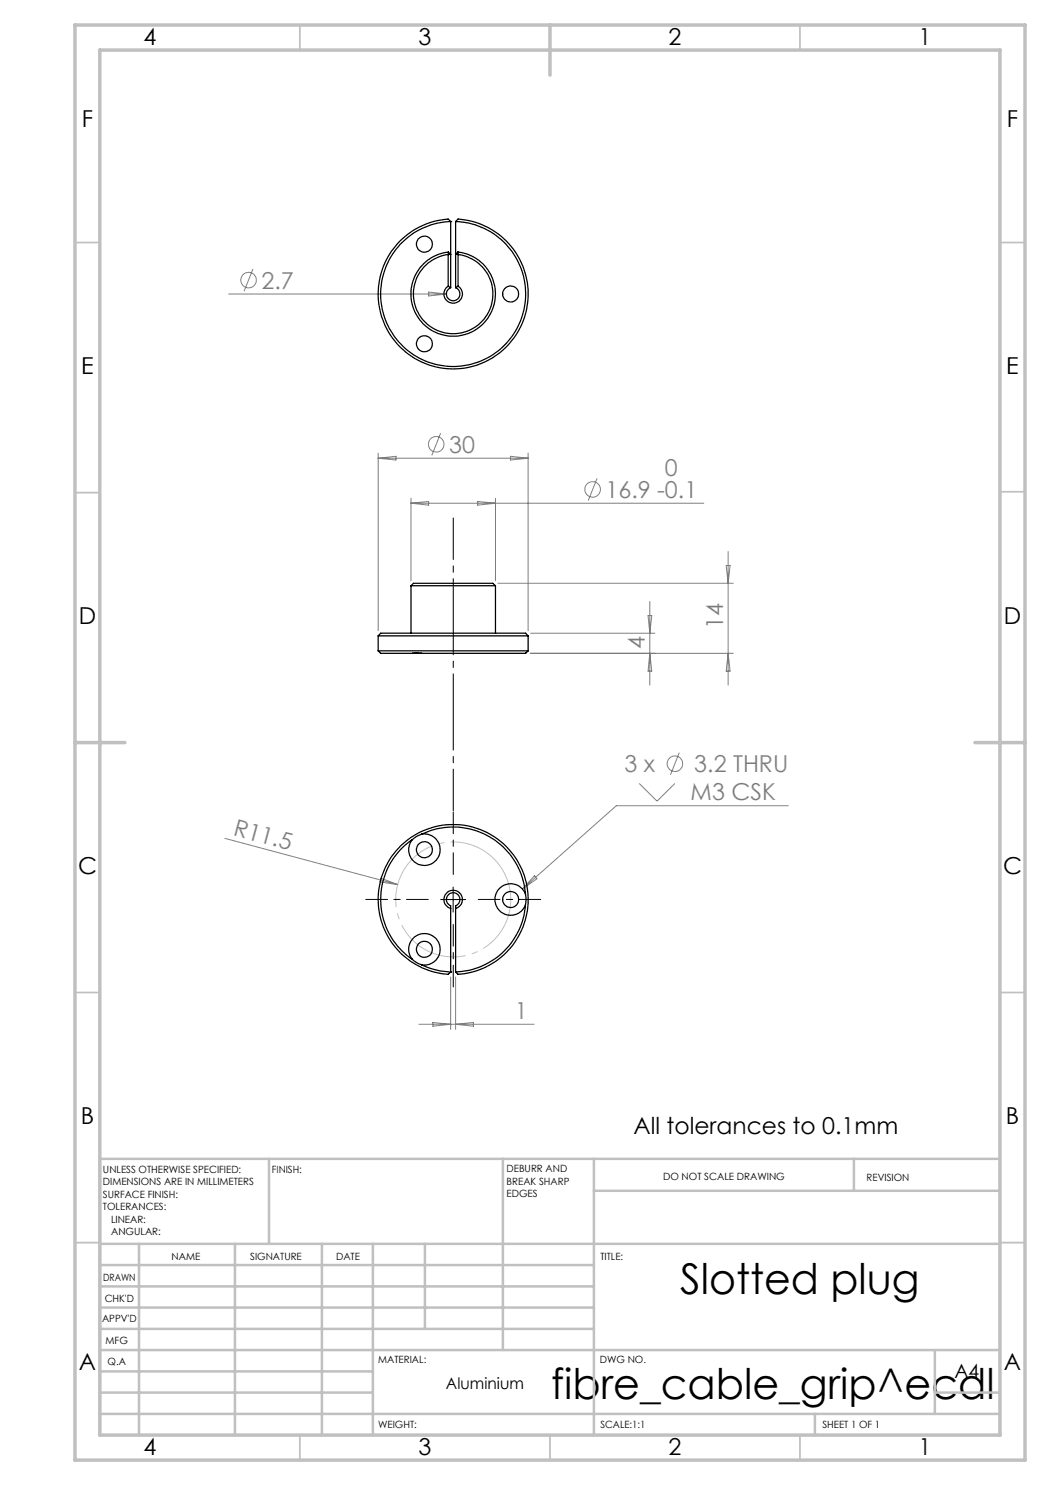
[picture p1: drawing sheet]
<svg xmlns="http://www.w3.org/2000/svg" width="210mm" height="297mm" viewBox="0 0 210 297" stroke-linecap="round" stroke-linejoin="round" font-family="sans-serif">
<g fill="none" stroke="#808080" stroke-width=".2">
<path d="M45.7 58.8h43.6M50.6 53.8l-1.8 4.4M85.7 58.4l3.6 .4-3.6 .4zM75.6 90.6v35.5M75.6 91.6h30M75.6 91.6l3.6-.3v.7zM82.2 99.7v16.5M88.1 86.6l-1.7 4.5M99.1 99.7v16.5M102.1 91.3l3.5 .3-3.5 .4zM105.6 90.6v35.5M119.4 95.7l-1.7 4.4"/>
<path d="M82.2 100.6l3.5-.3v.7zM82.2 100.6h58.6M95.5 100.3l3.6 .3-3.6 .4zM99.6 116.7h47M145.2 113.1h.8l-.4 3.6zM145.6 110.3v26.7M106.1 130.7h40.5M106.1 126.6h24.9M129.6 123.1h.8l-.4 3.5zM130 130.7l.4 3.5h-.8zM130 120.3v16.7M145.6 130.7l.4 3.5h-.8z"/>
<path d="M127.8 156.7l3.6 3.5 3.6-3.5M135.9 150.5l-1.8 4.5M45 167.7l34.5 9.2M76.2 175.6l3.3 1.3-3.5-.5zM106.9 175.2l.5 .6-2.9 2zM157.7 161.1h-34.4l-18.8 16.7M90.1 195.4v10.5M91.1 195.4v10.5M83.8 204.9h23M86.6 204.5l3.5 .4-3.5 .3zM91.1 204.9l3.6-.4v.7z"/>
<circle cx="49.7" cy="56" r="1.56"/>
<circle cx="87.2" cy="88.9" r="1.55"/>
<circle cx="118.5" cy="97.9" r="1.55"/>
<circle cx="135" cy="152.7" r="1.55"/>
</g>
<path d="M101.6 176.5a11.5 11.5 0 0 0-19.1-4.7 11.5 11.5 0 0 0 4.9 19.1 11.5 11.5 0 0 0 14.5-13.4l-.3-1" fill="none" stroke="#c0c0c0" stroke-width=".2" stroke-dasharray="15.2 1.3 1.3 1.3" stroke-dashoffset=".1" stroke-linecap="butt"/>
<path d="M85.6 179.9h-12.5M90.6 174.9v-12.5M95.6 179.9h12.5M90.6 184.9v12.5" fill="none" stroke="#000" stroke-width=".2" stroke-dasharray="15.2 1.3 1.3 1.3" stroke-dashoffset="10.9"/>
<path d="M90.6 162.1v-58.5" fill="none" stroke="#000" stroke-width=".2" stroke-dasharray="15.2 1.3 1.3 1.3" stroke-dashoffset="6.9"/>
<path d="M88.1 179.9h5M90.6 177.4v5" fill="none" stroke="#000" stroke-width=".2"/>
<g fill="none" stroke="#c0c0c0" stroke-width=".35">
<path d="M60 5v5M160 5v5M15 48.5h5M200 48.5h5M15 98.5h5M200 98.4h5M15 198.5h5M200 198.5h5M15 248.5h5M200 248.5h5M60 287v5M110 287v5"/>
<path d="M160 287v5"/>
</g>
<g fill="none" stroke="#c0c0c0" stroke-width=".5">
<path d="M53.8 231.8v17M100.6 231.8v38.2M118.8 231.8v55.2M118.8 238.2h81.2M170.8 231.8v6.4M200 231.8h-180v55.2M20 248.8h180M20 257.3h98.8M20 253h98.8M27.8 248.8v38.2M47 248.8v38.2M64.4 248.8v38.2"/>
<path d="M74.6 248.8v38.2M85 248.8v17M20 265.8h98.8M20 261.5h98.8M20 278.5h54.6M20 274.3h54.6M20 270h180M187 278.5h13M187 270v12.8M20 282.8h180M163 282.8v4.2"/>
</g>
<path d="M15 5h190v287h-190zM20 10h180v277h-180zM110 5v10M15 148.5h10M195 148.5h10" fill="none" stroke="#c0c0c0" stroke-width=".7"/>
<g fill="none" stroke="#000" stroke-width=".25">
<path d="M89.6 50.9a8 8 0 0 0-5.7 12.2 8 8 0 0 0 13.4 0 8 8 0 0 0-5.7-12.2M89.6 57.3a1.84 1.84 0 0 0-.4 2.7 1.84 1.84 0 0 0 2.8 0 1.84 1.84 0 0 0-.4-2.7M89.6 50.9v6.4M89.6 57.3l.5 .2M89.7 50.4a8.4 8.4 0 0 0-6.2 12.9 8.4 8.4 0 0 0 14.3 0 8.4 8.4 0 0 0-6.2-12.9M89.7 50.4l.4 .5h-.5M89.7 50.4l-.1 .5M90.1 57.5a1.35 1.35 0 0 0-.5 2.1 1.35 1.35 0 0 0 2.1 0 1.35 1.35 0 0 0-.6-2.1M90.1 44.3a14.5 14.5 0 0 0-12 21.9 14.5 14.5 0 0 0 25 0 14.5 14.5 0 0 0-12-21.9M90.1 44.3l-.5-.5a15 15 0 0 0-12.2 22.1 15 15 0 0 0 25.2 1.8 15 15 0 0 0-9-23.6l-2-.3-.5 .5M90.1 44.3h.1M90.1 44.3v13.2"/>
<path d="M91.1 44.3h.1M91.1 44.3v13.2M91.6 50.4l-.5 .5h.5M91.6 50.4v.5M91.6 50.9v6.4M91.6 57.3l-.5 .2M82.2 117.2h16.9M82.2 117.2l.5-.5h15.9l.5 .5M82.2 117.2v9.4M99.1 117.2v9.4M75.6 130.2l.5 .5h6.4M75.6 130.2h30"/>
<path d="M75.6 127.2l.5-.6h29l.5 .6M75.6 127.2h30M75.6 127.2v3M82.5 130.7h1.8M105.6 130.2l-.5 .5h-20.8M105.6 127.2v3M82.5 167.9a14.5 14.5 0 0 0 0 24M84.3 166.8a14.5 14.5 0 0 1 20.8 12M84.3 166.8l-1 .5-.8 .6M84.3 166.8a3.2 3.2 0 0 1 3.8 3.5 3.2 3.2 0 0 1-4.4 2.5 3.2 3.2 0 0 1-1.2-4.9M105.1 178.8l.1 .7-.1 1.5M105.1 178.8a3.1 3.1 0 0 0-4.8-1.4 3.1 3.1 0 0 0 0 5 3.1 3.1 0 0 0 4.8-1.4"/>
<path d="M82.5 191.9l.9 .6 .9 .5M82.5 191.9a3.1 3.1 0 0 1 1.2-4.9 3.1 3.1 0 0 1 4.3 2.5 3.1 3.1 0 0 1-3.7 3.5M84.3 193a15.2 15.2 0 0 0 5.8 1.4M90.1 194.4h.1M90.1 194.4l-.5 .5a15 15 0 0 1-11.8-22.8 15 15 0 0 1 25.6 0 15 15 0 0 1-11.8 22.8l-.5-.5M90.1 181.7a1.85 1.85 0 0 1-1-2.9 1.85 1.85 0 0 1 3 0 1.85 1.85 0 0 1-1 2.9M90.1 194.4v-13.3a1.35 1.35 0 0 1-.5-2 1.35 1.35 0 0 1 2.1 0 1.35 1.35 0 0 1-.6 2v13.3M91.1 194.4h.1M105.1 181a14.5 14.5 0 0 1-14 13.4"/>
<circle cx="84.9" cy="48.8" r="1.6"/>
<circle cx="102.1" cy="58.8" r="1.6"/>
<circle cx="84.9" cy="68.8" r="1.59"/>
<circle cx="84.9" cy="169.9" r="1.6"/>
<circle cx="102.1" cy="179.9" r="1.6"/>
<circle cx="84.9" cy="189.9" r="1.59"/>
</g>
<g font-size="8.5">
<text x="136.1" y="258.8">Slotted plug</text>
<text x="110.3" y="279.7">fibre_cable_grip^ecdl</text>
</g>
<g font-size="4.7">
<text x="28.7" y="9">4</text>
<text x="83.7" y="9">3</text>
<text x="133.7" y="9">2</text>
<text x="183.7" y="9">1</text>
<text x="16.4" y="25.5">F</text>
<text x="201.4" y="25.5">F</text>
<text x="16.2" y="74.8">E</text>
<text x="201.2" y="74.8">E</text>
<text x="15.8" y="124.8">D</text>
<text x="200.8" y="124.8">D</text>
<text x="15.6" y="174.8">C</text>
<text x="200.6" y="174.8">C</text>
<text x="16.2" y="224.8">B</text>
<text x="126.7" y="226.9">All tolerances to 0.1mm</text>
<text x="201.2" y="224.8">B</text>
<text x="15.8" y="274">A</text>
<text x="200.8" y="274">A</text>
<text x="28.7" y="291">4</text>
<text x="83.7" y="291">3</text>
<text x="133.7" y="291">2</text>
<text x="183.7" y="291">1</text>
</g>
<g font-size="4.7" fill="#808080">
<text x="52.3" y="57.7">2.7</text>
<text x="89.8" y="90.5">30</text>
<text x="133" y="95.1">0</text>
<text x="121.1" y="99.6">16.9 -0.1</text>
<text x="144.6" y="125.8" transform="rotate(-90 144.6 125.8)">14</text>
<text x="129" y="129.7" transform="rotate(-90 129 129.7)">4</text>
<text x="124.9" y="154.4">3 x</text>
<text x="138.9" y="154.4">3.2 THRU</text>
<text x="138.1" y="160">M3 CSK</text>
<text x="46.5" y="167" transform="rotate(15 46.5 167)">R11.5</text>
<text x="103" y="203.8">1</text>
</g>
<text font-size="3.9" x="190.9" y="275.5">A4</text>
<text font-size="3.2" x="89.2" y="277.9">Aluminium</text>
<g font-size="2">
<text x="20.6" y="234.6">UNLESS OTHERWISE SPECIFIED:</text>
<text x="20.6" y="237.1">DIMENSIONS ARE IN MILLIMETERS</text>
<text x="20.6" y="239.6">SURFACE FINISH:</text>
<text x="54.4" y="234.6">FINISH:</text>
<text x="101.3" y="234.5">DEBURR AND</text>
<text x="101.3" y="237">BREAK SHARP</text>
<text x="101.3" y="239.5">EDGES</text>
<text x="132.6" y="236">DO NOT SCALE DRAWING</text>
<text x="173.3" y="236.2">REVISION</text>
<text x="20.6" y="242.1">TOLERANCES:</text>
<text x="22.2" y="244.6">LINEAR:</text>
<text x="22.2" y="247.1">ANGULAR:</text>
<text x="34.3" y="252">NAME</text>
<text x="50" y="251.9">SIGNATURE</text>
<text x="67.2" y="251.9">DATE</text>
<text x="120.1" y="251.9">TITLE:</text>
<text x="20.6" y="256.1">DRAWN</text>
<text x="20.9" y="260.3">CHK'D</text>
<text x="20.4" y="264.4">APPV'D</text>
<text x="21.1" y="268.8">MFG</text>
<text x="21.5" y="273">Q.A</text>
<text x="75.6" y="272.5">MATERIAL:</text>
<text x="120" y="272.5">DWG NO.</text>
<text x="75.6" y="285.5">WEIGHT:</text>
<text x="120.1" y="285.6">SCALE:1:1</text>
<text x="164.5" y="285.6">SHEET 1 OF 1</text>
</g>
</svg>
